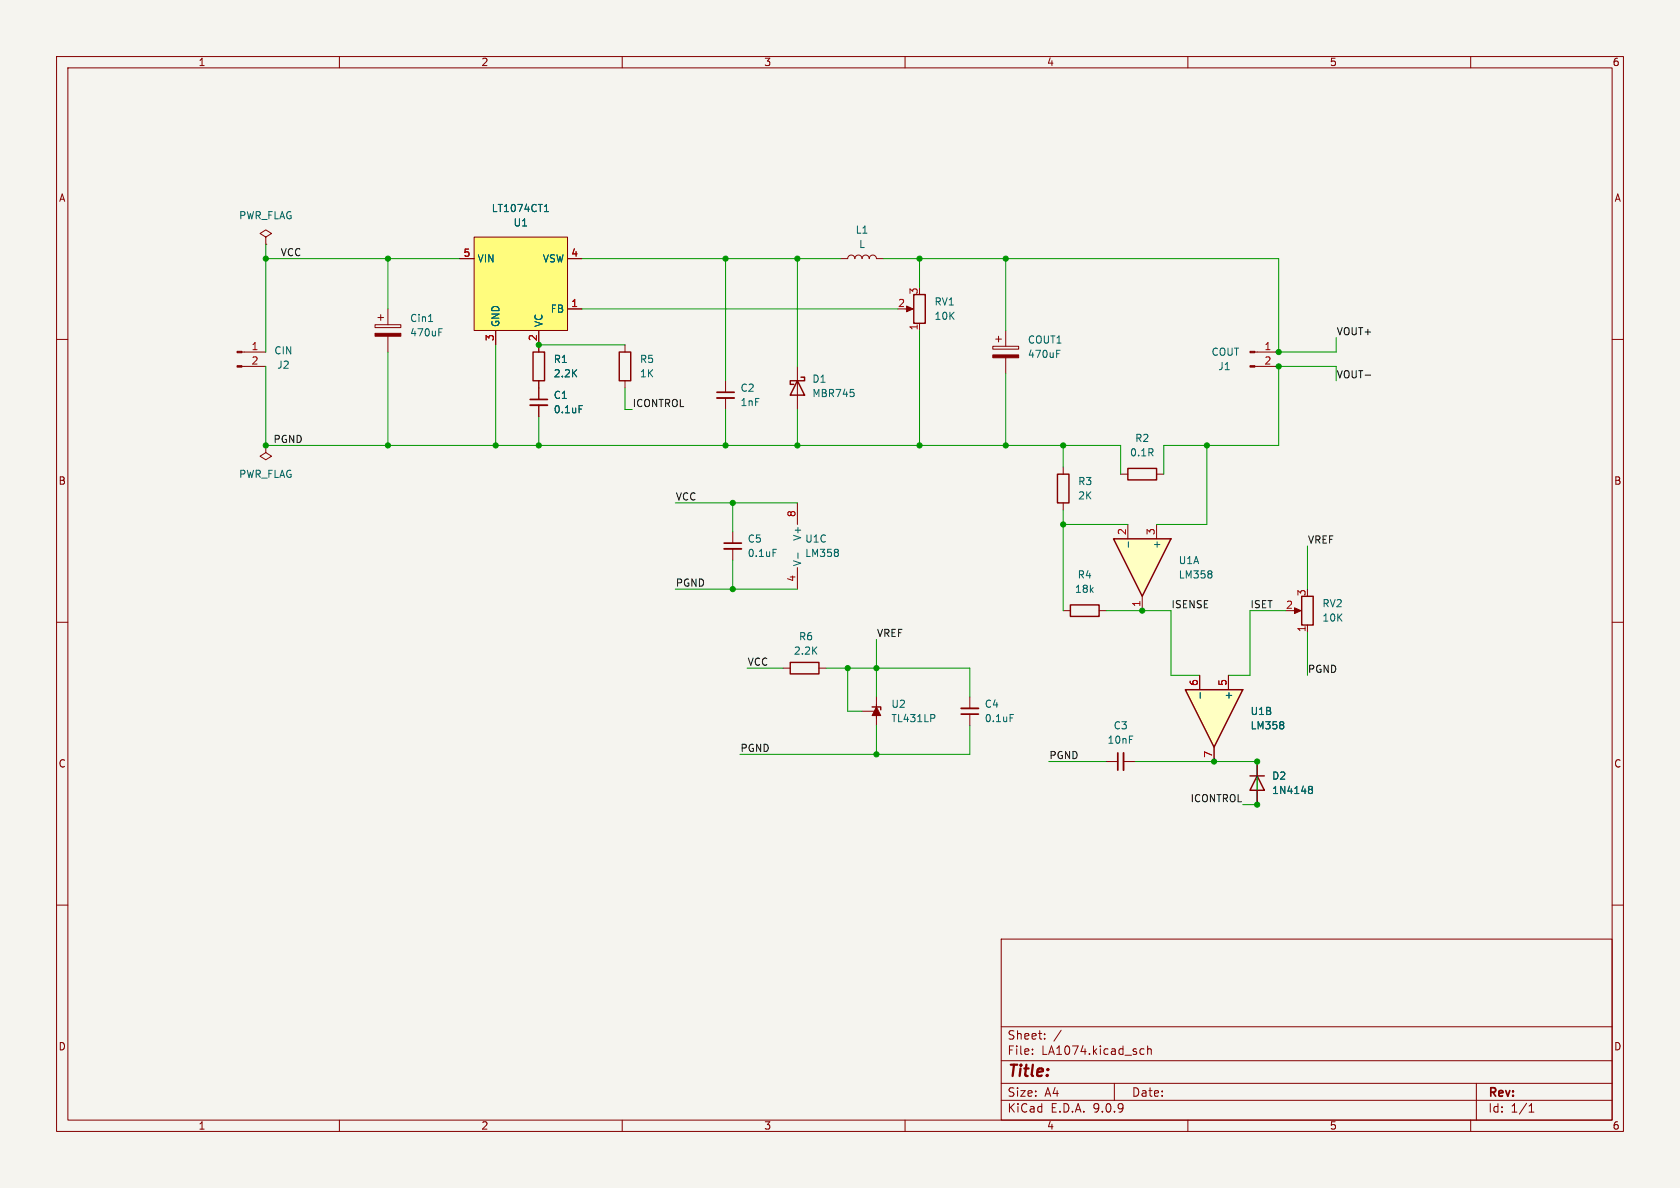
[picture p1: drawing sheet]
<svg xmlns="http://www.w3.org/2000/svg" width="297mm" height="210mm" viewBox="0 0 297 210" stroke-linecap="round" stroke-linejoin="round" font-family="sans-serif">
<path d="M0 0h297v210h-297z" fill="#f5f4ef" stroke="#f5f4ef" stroke-width=".18"/>
<g fill="none" stroke="#840000" stroke-width=".18">
<path d="M10 10h277v190h-277zM12 12h273v186h-273zM60 10v2M110 10v2M160 10v2M210 10v2M260 10v2M148.6 45.7h1.3a.64 .64 0 0 1 .6-.6 .64 .64 0 0 1 .6 .6 .64 .64 0 0 1 .7-.6 .64 .64 0 0 1 .6 .6 .64 .64 0 0 1 .6-.6 .64 .64 0 0 1 .7 .6 .64 .64 0 0 1 .6-.6 .64 .64 0 0 1 .6 .6h1.3M160 54.6h1M162.6 57.2v1.2M10 60h2M110.5 61v1.2"/>
<path d="M110.5 67.3v1.3M128.3 67.3v2M128.3 70.4v2M141 64.8v7.6M285 60h2M129.5 94v2M129.5 97v2.1M141 88.9v3.8M10 110h2M141 100.3v3.8M228.6 108h1M231.1 110.5v1.3"/>
<path d="M285 110h2M222.2 134.6v7.6M10 160h2M177 166h108v32h-108zM285 160h2M60 198v2M110 198v2M160 198v2M177 194.5h108M177 191.5h108M177 187.5h108M177 181.5h108"/>
<path d="M182.5 186.3v.1M182.5 185.5v.1M184.7 183.6v.1M184.7 182.8v.1M187.6 182.1l-1.3 2M197 191.5v3M201.7 186.3h.5M201.7 185.5h.5M202.9 185.5l.2-.1 .4 .1v.9M202.9 184.9v1.5M210 198v2M260 198v2"/>
<path d="M261 191.5v6.5M270.3 196.6h.9M270.3 195.5l.4-.4v1.5"/>
</g>
<path d="M161.5 52.1h2.1v5.1h-2.1zM109.5 62.2h2v5.1h-2zM141 67.3l1.2 2.6h-2.5zM141.6 66.7h.6v.6h-2.5v.6h.6M230.1 105.4h2.1v5.1h-2.1zM221 137.2h2.5M222.2 137.2l1.3 2.5h-2.5z" fill="none" stroke="#840000" stroke-width=".25"/>
<g fill="#840000" stroke="#840000" stroke-width=".18">
<path d="M228.9 107.4l1.1 .6-1.1 .5z"/>
<path d="M160.3 54.1l1.1 .5-1.1 .5z"/>
</g>
<path d="M126.7 69.3h3.1M128 96h3.1" fill="none" stroke="#840000" stroke-width=".3"/>
<path d="M126.7 70.4h3.1M128 97h3.1" fill="none" stroke="#840000" stroke-width=".33"/>
<path d="M150.9 69.4v.6M136.7 97.1h.6M141.1 97.7v1M148.2 97.2v.3M148.2 97.8v.4M231.4 139.5l.2 .1M231.4 139.1l.4-.1 .2 .1v.2l-.2 .3M231.6 139.6h.2M231.6 139.6h-.2M231.8 139.6l.2 .2v.4l-.2 .1-.4-.1" fill="none" stroke="#006464" stroke-width=".18"/>
<path d="M209.5 121.9h10.2l-5.1 10.2z" fill="#ffffc2"/>
<path d="M209.5 121.9h10.2l-5.1 10.2z" fill="none" stroke="#840000" stroke-width=".25"/>
<path d="M212.1 119.4v2.5M217.2 119.4v2.5M214.6 132.1v2.5" fill="none" stroke="#840000" stroke-width=".18"/>
<path d="M212.2 122.4v1M226.9 127.7v.3M226.9 128.2v.5" fill="none" stroke="#006464" stroke-width=".18"/>
<path d="M196.8 95.3h10.2l-5.1 10.1z" fill="#ffffc2"/>
<path d="M186.9 83.8h2.1v5.1h-2.1zM196.8 95.3h10.2l-5.1 10.1zM199.4 82.8h5.1v2h-5.1zM189.2 106.9h5.1v2.1h-5.1z" fill="none" stroke="#840000" stroke-width=".25"/>
<g fill="none" stroke="#840000" stroke-width=".18">
<path d="M42.8 62.2h4.2M42.8 64.8h4.2M47 78.7v1.3l1 .6-1 .7-1-.7 1-.6M47 78.7h.1M221.8 62.2h4.3M221.8 64.8h4.3M188 82.6v1.2M188 88.9v1.3M198.1 83.8h1.3M199.4 92.7v2.6M204.5 92.7v2.6M204.5 83.8h1.2"/>
<path d="M188 108h1.2M194.3 108h1.3M201.9 105.4v2.6M195.6 134.6h2M198.6 134.6h2.1"/>
</g>
<path d="M199.5 95.8v.9M214.2 101v.3M214.2 101.6v.5" fill="none" stroke="#006464" stroke-width=".18"/>
<path d="M197.6 133.1v3" fill="none" stroke="#840000" stroke-width=".3"/>
<path d="M198.6 133.1v3" fill="none" stroke="#840000" stroke-width=".33"/>
<g fill="#840000" stroke="#840000" stroke-width=".18">
<path d="M221 62.1h.8v.3h-.8z"/>
<path d="M221 64.6h.8v.3h-.8z"/>
<path d="M41.9 62.1h.9v.3h-.9z"/>
<path d="M41.9 64.6h.9v.3h-.9z"/>
</g>
<path d="M83.8 41.9h16.5v16.5h-16.5z" fill="#fffc7d"/>
<g fill="none" stroke="#840000" stroke-width=".18">
<path d="M47 41.9l1-.6-1-.7-1 .7 1 .6v1.3M47 43.2h.1M66.3 57.4h4.6v.5h-4.6zM66.8 56.1h1M67.3 55.6v1M68.6 54.6v2.8M68.6 59.4v2.8M81.3 45.7h2.5M83.8 41.9h16.5v16.5h-16.5zM87.6 58.4v2.6M95.2 58.4v3.8M100.3 45.7h2.6"/>
<path d="M100.3 54.6h2.6M176 59.9h1M176.5 59.4v1.1M177.8 58.4v2.8M95.2 67.3v3.3M95.2 71.6v2.1M175.5 61.2h4.6v.5h-4.6zM177.8 63.2v2.8M138.4 118.1h1.3M144.8 118.1h1.2M212.1 119.4v2.5M217.2 119.4v2.5"/>
<path d="M152.4 125.7h2.5M154.9 124.5v2.5M154.9 123.2v5.1M171.4 123.2v2M171.4 126.2v2.1M214.6 132.1v2.5M222.2 134.6v2.6M222.2 139.7v2.5"/>
</g>
<g fill="none" stroke="#006464" stroke-width=".18">
<path d="M96.2 37.4h.8M96.4 36.4l.2-.3v1.3M75.8 56.8h.7M77.6 58.7h.4M77.6 58.1h.6M102.4 71.7h.6M186.8 62.5h.4M186.8 61.9h.6M165.2 126.4l.1 .2-.1 .3M178.6 126.3h.6M212.2 122.4v1M226.9 127.7v.3"/>
<path d="M226.9 128.2v.5M231.4 139.5l.2 .1M231.4 139.1l.4-.1 .2 .1v.2l-.2 .3M231.6 139.6h.2M231.6 139.6h-.2M231.8 139.6l.2 .2v.4l-.2 .1-.4-.1"/>
</g>
<path d="M93.7 70.6h3.1M169.9 126.2h3.1" fill="none" stroke="#840000" stroke-width=".3"/>
<path d="M93.7 71.6h3.1M169.9 125.2h3.1" fill="none" stroke="#840000" stroke-width=".33"/>
<path d="M94.2 62.2h2.1v5.1h-2.1zM139.7 117.1h5.1v2h-5.1zM154.2 125h1.5v.5" fill="none" stroke="#840000" stroke-width=".25"/>
<g fill="#840000" stroke="#840000" stroke-width=".18">
<path d="M66.3 58.9h4.6v.5h-4.6z"/>
<path d="M175.5 62.7h4.6v.5h-4.6z"/>
<path d="M154.9 125l.8 1.5h-1.5z"/>
</g>
<path d="M241.3 66.3h1" fill="none" stroke="#0f0f0f" stroke-width=".18"/>
<g fill="none" stroke="#009600" stroke-width=".18">
<path d="M47 45.7h34.3M47 43.2v19M68.6 45.7v8.9M102.9 45.7h45.7M102.9 54.6h55.8M128.3 45.7v21.6M141 45.7v19.1M156.2 45.7h69.9v16.5h10.1v-2.5M162.6 45.7v5.1M162.6 58.4v20.3M177.8 45.7v12.7M47 64.8v13.9h151.1v5.1"/>
<path d="M68.6 62.2v16.5M87.6 61v17.7M95.2 61h15.3M95.2 73.7v5M110.5 68.6v3.8h1.3M128.3 72.4v6.3M141 72.4v6.3M177.8 66v12.7M188 78.7v3.9M213.4 78.7v14h-8.9M236.2 67.3v-2.5h-10.1v13.9h-20.4v5.1M119.4 88.9h21.6"/>
<path d="M129.5 88.9v5.1M129.5 99.1v5M188 92.7h11.4M188 90.2v17.8M231.1 96.5v7.6M119.4 104.1h21.6M132.1 118.1h6.3M146 118.1h25.4v5.1M149.9 118.1v7.6h2.5M154.9 113v10.2M195.6 108h11.4v11.4h5.1M227.3 108h-6.3v11.4h-3.8"/>
<path d="M231.1 111.8v7.6M154.9 128.3v5.1M171.4 128.3v5.1h-40.6M185.4 134.6h10.2M200.7 134.6h21.5v7.6h-2.5"/>
</g>
<g fill="#009600" stroke="#009600" stroke-width=".18">
<circle cx="154.9" cy="133.4" r=".46"/>
<circle cx="177.8" cy="78.7" r=".46"/>
<circle cx="162.6" cy="78.7" r=".46"/>
<circle cx="162.6" cy="45.7" r=".46"/>
<circle cx="177.8" cy="45.7" r=".46"/>
<circle cx="154.9" cy="118.1" r=".46"/>
<circle cx="149.9" cy="118.1" r=".46"/>
<circle cx="128.3" cy="45.7" r=".46"/>
<circle cx="141" cy="45.7" r=".46"/>
<circle cx="129.5" cy="104.1" r=".46"/>
<circle cx="129.5" cy="88.9" r=".46"/>
<circle cx="128.3" cy="78.7" r=".46"/>
<circle cx="141" cy="78.7" r=".46"/>
<circle cx="222.2" cy="142.2" r=".46"/>
<circle cx="222.2" cy="134.6" r=".46"/>
<circle cx="214.6" cy="134.6" r=".46"/>
<circle cx="201.9" cy="108" r=".46"/>
<circle cx="188" cy="92.7" r=".46"/>
<circle cx="188" cy="78.7" r=".46"/>
<circle cx="213.4" cy="78.7" r=".46"/>
<circle cx="226.1" cy="62.2" r=".46"/>
<circle cx="226.1" cy="64.8" r=".46"/>
<circle cx="95.2" cy="78.7" r=".46"/>
<circle cx="68.6" cy="78.7" r=".46"/>
<circle cx="47" cy="78.7" r=".46"/>
<circle cx="87.6" cy="78.7" r=".46"/>
<circle cx="95.2" cy="61" r=".46"/>
<circle cx="68.6" cy="45.7" r=".46"/>
<circle cx="47" cy="45.7" r=".46"/>
</g>
<text font-size="2.8" fill="#840000" x="178" y="190.9">Title:</text>
<g font-size="2.1" fill="#840000">
<text x="178" y="184">Sheet:</text>
<text x="178" y="186.7">File:</text>
<text x="184.1" y="186.7">LA1074.kicad_sch</text>
<text x="178" y="196.9">KiCad</text>
<text x="178" y="194.1">Size:</text>
<text x="184.7" y="194.1">A4</text>
<text x="185.7" y="196.9">E.D.A.</text>
<text x="193.3" y="196.9">9.0.9</text>
<text x="200" y="194.1">Date:</text>
<text x="263" y="194.3">Rev:</text>
<text x="263" y="196.9">Id:</text>
<text x="267.1" y="196.9">1/1</text>
</g>
<g font-size="1.8" fill="#840000">
<text x="35" y="11.9">1</text>
<text x="85" y="11.9">2</text>
<text x="135" y="11.9">3</text>
<text x="185" y="11.9">4</text>
<text x="235" y="11.9">5</text>
<text x="285" y="11.9">6</text>
<text x="10.3" y="35.9">A</text>
<text x="285.3" y="35.9">A</text>
<text x="10.3" y="85.9">B</text>
<text x="285.3" y="85.9">B</text>
<text x="10.3" y="135.9">C</text>
<text x="285.3" y="135.9">C</text>
<text x="10.3" y="185.9">D</text>
<text x="285.3" y="185.9">D</text>
<text x="35" y="199.9">1</text>
<text x="85" y="199.9">2</text>
<text x="135" y="199.9">3</text>
<text x="185" y="199.9">4</text>
<text x="235" y="199.9">5</text>
<text x="285" y="199.9">6</text>
</g>
<g font-size="1.8" fill="#006464">
<text x="42.2" y="39">PWR_FLAG</text>
<text x="86.8" y="37.7">LT1074CT1</text>
<text x="90.7" y="40.2">U1</text>
<text x="151.2" y="41.5">L1</text>
<text x="84.3" y="46.6">VIN</text>
<text x="95.9" y="46.6">VSW</text>
<text x="151.8" y="44">L</text>
<text x="72.4" y="57.1">Cin1</text>
<text x="72.4" y="59.7">470uF</text>
<text x="88.5" y="57.9" transform="rotate(-90 88.5 57.9)">GND</text>
<text x="96.1" y="57.9" transform="rotate(-90 96.1 57.9)">VC</text>
<text x="97.3" y="55.5">FB</text>
<text x="165.1" y="54.2">RV1</text>
<text x="165.1" y="56.7">10K</text>
<text x="48.4" y="62.8">CIN</text>
<text x="48.9" y="65.4">J2</text>
<text x="97.8" y="64.4">R1</text>
<text x="113" y="64.4">R5</text>
<text x="181.6" y="60.9">COUT1</text>
<text x="181.6" y="63.5">470uF</text>
<text x="214.1" y="63.1">COUT</text>
<text x="215.3" y="65.6">J1</text>
<text x="97.8" y="70.7">C1</text>
<text x="97.8" y="66.9">2.2K</text>
<text x="113" y="66.9">1K</text>
<text x="130.8" y="69.4">C2</text>
<text x="130.8" y="72">1nF</text>
<text x="143.5" y="67.9">D1</text>
<text x="143.5" y="70.4">MBR745</text>
<text x="97.8" y="73.3">0.1uF</text>
<text x="199.7" y="80.9">0.1R</text>
<text x="200.6" y="78.3">R2</text>
<text x="42.2" y="84.7">PWR_FLAG</text>
<text x="190.5" y="86">R3</text>
<text x="190.5" y="88.5">2K</text>
<text x="141.8" y="95.7" transform="rotate(-90 141.8 95.7)">V+</text>
<text x="132.1" y="96.1">C5</text>
<text x="132.1" y="98.7">0.1uF</text>
<text x="141.8" y="100.2" transform="rotate(-90 141.8 100.2)">V-</text>
<text x="142.2" y="96.1">U1C</text>
<text x="142.2" y="98.7">LM358</text>
<text x="205.3" y="97.2" transform="rotate(-90 205.3 97.2)">+</text>
<text x="208.3" y="99.9">U1A</text>
<text x="189.9" y="105">18k</text>
<text x="190.4" y="102.5">R4</text>
<text x="208.3" y="102.5">LM358</text>
<text x="233.7" y="107.5">RV2</text>
<text x="141.2" y="113.4">R6</text>
<text x="233.7" y="110.1">10K</text>
<text x="140.2" y="115.9">2.2K</text>
<text x="157.5" y="125.3">U2</text>
<text x="174" y="125.3">C4</text>
<text x="218" y="123.8" transform="rotate(-90 218 123.8)">+</text>
<text x="157.5" y="127.9">TL431LP</text>
<text x="174" y="127.9">0.1uF</text>
<text x="195.7" y="131.7">10nF</text>
<text x="196.8" y="129.1">C3</text>
<text x="221" y="126.6">U1B</text>
<text x="221" y="129.1">LM358</text>
<text x="224.8" y="138">D2</text>
<text x="224.8" y="140.6">1N4148</text>
</g>
<g font-size="1.8" fill="#0f0f0f">
<text x="49.5" y="45.4">VCC</text>
<text x="236.2" y="59.3">VOUT+</text>
<text x="236.2" y="67">VOUT-</text>
<text x="111.8" y="72">ICONTROL</text>
<text x="48.3" y="78.4">PGND</text>
<text x="119.4" y="88.6">VCC</text>
<text x="231.1" y="96.2">VREF</text>
<text x="119.4" y="103.8">PGND</text>
<text x="207" y="107.6">ISENSE</text>
<text x="221" y="107.6">ISET</text>
<text x="154.9" y="112.7">VREF</text>
<text x="132.1" y="117.8">VCC</text>
<text x="231.1" y="119">PGND</text>
<text x="130.8" y="133">PGND</text>
<text x="185.4" y="134.3">PGND</text>
<text x="210.4" y="141.9">ICONTROL</text>
</g>
<g font-size="1.8" fill="#a90000">
<text x="81.8" y="45.5">5</text>
<text x="100.9" y="45.5">4</text>
<text x="162.3" y="52.1" transform="rotate(-90 162.3 52.1)">3</text>
<text x="100.9" y="54.4">1</text>
<text x="158.7" y="54.4">2</text>
<text x="162.3" y="58.5" transform="rotate(-90 162.3 58.5)">1</text>
<text x="44.4" y="62">1</text>
<text x="44.4" y="64.5">2</text>
<text x="87.4" y="60.4" transform="rotate(-90 87.4 60.4)">3</text>
<text x="95" y="60.4" transform="rotate(-90 95 60.4)">2</text>
<text x="223.4" y="62">1</text>
<text x="223.4" y="64.5">2</text>
<text x="140.7" y="91.5" transform="rotate(-90 140.7 91.5)">8</text>
<text x="199.1" y="94.7" transform="rotate(-90 199.1 94.7)">2</text>
<text x="204.2" y="94.7" transform="rotate(-90 204.2 94.7)">3</text>
<text x="140.7" y="102.9" transform="rotate(-90 140.7 102.9)">4</text>
<text x="201.7" y="107.4" transform="rotate(-90 201.7 107.4)">1</text>
<text x="227.3" y="107.7">2</text>
<text x="230.9" y="105.5" transform="rotate(-90 230.9 105.5)">3</text>
<text x="230.9" y="111.8" transform="rotate(-90 230.9 111.8)">1</text>
<text x="211.8" y="121.4" transform="rotate(-90 211.8 121.4)">6</text>
<text x="216.9" y="121.4" transform="rotate(-90 216.9 121.4)">5</text>
<text x="214.4" y="134.1" transform="rotate(-90 214.4 134.1)">7</text>
</g>
</svg>
